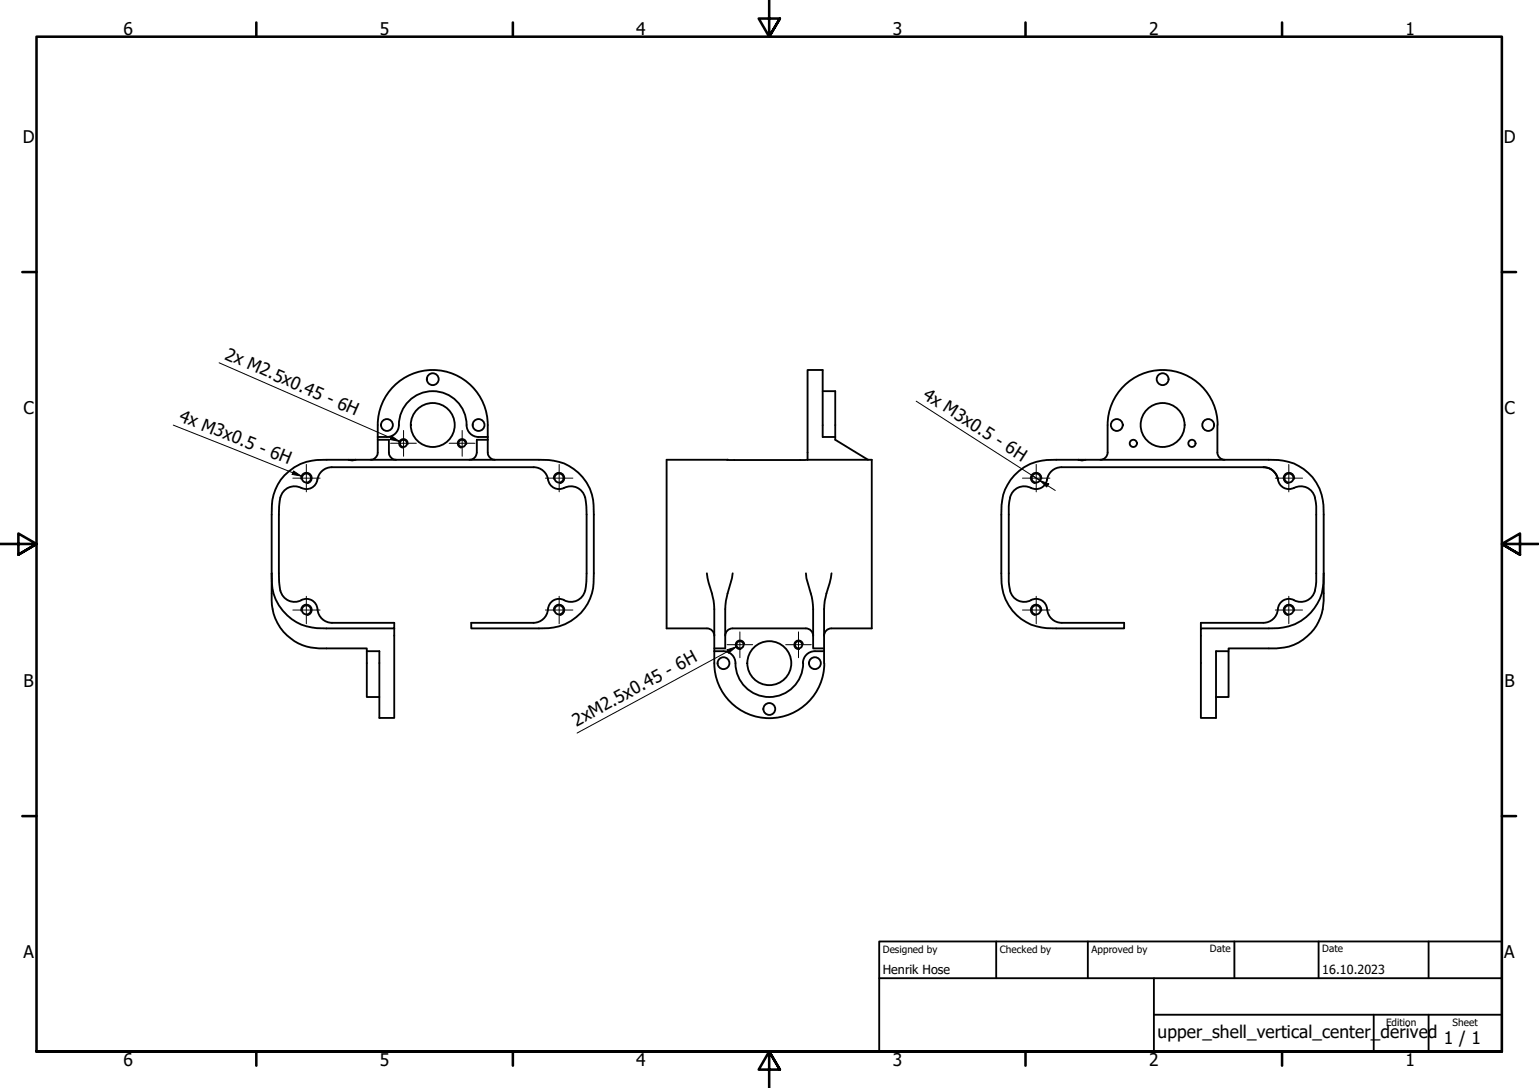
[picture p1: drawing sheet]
<svg xmlns="http://www.w3.org/2000/svg" width="420mm" height="297mm" viewBox="0 0 420 297" stroke-linecap="round" stroke-linejoin="round" font-family="sans-serif">
<!-- layer: Visible (ISO) -->
<g fill="none" stroke="#000" stroke-width=".51">
<path d="M103.1 119.3a5.9 5.9 0 0 0 4.4-.6 3.9 3.9 0 0 0 1.5-3.8 9.3 9.3 0 0 1 10.1-8.1 9.3 9.3 0 0 1 8.3 9.9 3.3 3.3 0 0 0 3.3 2.6h2.5M103.1 116a15 15 0 0 1 15-15 15 15 0 0 1 15.1 15M103.1 116.1v7.5a2 2 0 0 1-1.9 1.9M133.2 116.1v7.5a2 2 0 0 0 1.9 1.9M224.6 106.8h3.4v13.3l9 5.4M228 119.3h-3.4v-18.3h-4.1v24.5M302.4 116.1v7.4a2 2 0 0 1-2 2M302.4 116a15 15 0 0 1 15-15 15 15 0 0 1 15 15M332.4 116.1v7.4a2 2 0 0 0 2 2M76.5 135.8l-.4 4.7v16l.4 4.8M82.3 133.2a4 4 0 0 0-5.7 2.6M95.2 125.5l.9 .2 1-.2"/>
<path d="M103.1 120.1h3.1v3.5a2 2 0 0 0 1.9 1.9M133.2 120.1h-3v3.5a2 2 0 0 1-2.1 1.9M149.6 131a4 4 0 0 0-3.9-3.4h-55.1a4.1 4.1 0 0 0-4.1 3.8 3 3 0 0 1-4.2 1.8M149.6 130.9a3 3 0 0 0 4.4 2.3M154 133.2a4 4 0 0 1 5.7 2.6M159.8 135.8l.3 4.7v16l-.3 4.8M220.5 125.5h17.5v46.1h-11a2 2 0 0 0-2 2M220.5 125.5h-38.5v46.1h11M275.8 135.8l-.4 2.4v20.7l.4 2.4M281.5 133.2a4 4 0 0 0-5.7 2.6M294.4 125.5l1 .2 1-.2M344.9 127.6h-55.1a4.1 4.1 0 0 0-4.1 3.8 3 3 0 0 1-4.2 1.8"/>
<path d="M345 127.6a4 4 0 0 1 3.9 3.2l-.1-.2a3.8 3.8 0 0 0-1.9-2.5M345 127.6l1.9 .5M348.9 130.8v.2M348.9 130.9a3 3 0 0 0 4.4 2.3M353.3 133.2a4 4 0 0 1 5.7 2.6M359 135.8l.3 2.4v20.7l-.3 2.4M74.2 156.5a13.6 13.6 0 0 0 15 15.1h18.4v-1.6h-17a4 4 0 0 1-3.9-3.6M193 156.5l1.9 8.6 .1 12.7M200 156.5l-1.9 8.6-.1 11.9h-3M220 156.5l.5 2.7a21.7 21.7 0 0 1 1.5 7.1v10.7h3M227 156.5l-2 8.6v12.7M361.4 156.5a13.6 13.6 0 0 1-15 15.1h-18.5v24.4h4.1v-18.2h3.4v12.5h-3.4"/>
<path d="M76.6 161.3a4 4 0 0 0 5.7 2.6M82.3 163.8a3 3 0 0 1 4.4 2.5M100.1 177.8v12.5h3.5M107.6 171.6v24.4h-4v-18.2h-3.5M149.6 166.4a4 4 0 0 1-4 3.6h-16.9v1.6h18.4a13.5 13.5 0 0 0 15-15.1v-16a13.5 13.5 0 0 0-15-15h-57.9a13.5 13.5 0 0 0-15 15v21.5a13.5 13.5 0 0 0 15 15h10.9v.8M154 163.8a3 3 0 0 0-4.4 2.5M159.7 161.3a4 4 0 0 1-5.7 2.6M193 171.6a2 2 0 0 1 2 2M195 177.8v3.2M195 177.8h2.5M197.5 177.8a3.3 3.3 0 0 1 3.3 3.3 9.2 9.2 0 0 0 9.2 9.2 9.2 9.2 0 0 0 9.3-9.2M200 171.6a2 2 0 0 0-2 2"/>
<path d="M200 171.6h20M220 171.6a2 2 0 0 1 2 2M225 177.8a5.9 5.9 0 0 0-4.4 .5 3.3 3.3 0 0 0-1.4 2.8M225 177.8v3.2M275.8 161.3a4 4 0 0 0 5.7 2.6M281.5 163.8a3 3 0 0 1 4.4 2.5M285.9 166.4a4 4 0 0 0 3.9 3.6h17.1v1.6h-18.5a13.6 13.6 0 0 1-15-15.1v-16a13.6 13.6 0 0 1 15-15h58a13.6 13.6 0 0 1 15 15v21.5a13.6 13.6 0 0 1-9.5 14.5l-3.4 .5h-13.1v.8M348.9 166.4a4 4 0 0 1-4 3.6h-17v1.6M353.3 163.8a3 3 0 0 0-4.4 2.5M359 161.3a4 4 0 0 1-5.7 2.6M195 181.1a15 15 0 0 0 15 15 15 15 0 0 0 15-15"/>
<circle cx="105.6" cy="116" r="1.62"/>
<circle cx="118.1" cy="103.5" r="1.62"/>
<circle cx="118.1" cy="116" r="6"/>
<circle cx="130.7" cy="116" r="1.62"/>
<circle cx="304.9" cy="116" r="1.62"/>
<circle cx="317.4" cy="116" r="6"/>
<circle cx="317.4" cy="103.5" r="1.62"/>
<circle cx="329.9" cy="116" r="1.62"/>
<circle cx="83.7" cy="130.5" r="1.24"/>
<circle cx="110.1" cy="121" r=".98"/>
<circle cx="126.1" cy="121" r=".98"/>
<circle cx="152.6" cy="130.5" r="1.24"/>
<circle cx="282.9" cy="130.5" r="1.24"/>
<circle cx="309.4" cy="121" r=".98"/>
<circle cx="325.4" cy="121" r=".98"/>
<circle cx="351.9" cy="130.5" r="1.24"/>
<circle cx="83.7" cy="166.5" r="1.24"/>
<circle cx="152.6" cy="166.5" r="1.24"/>
<circle cx="202" cy="176" r=".98"/>
<circle cx="218" cy="176" r=".98"/>
<circle cx="282.9" cy="166.5" r="1.24"/>
<circle cx="351.9" cy="166.5" r="1.24"/>
<circle cx="197.5" cy="181.1" r="1.62"/>
<circle cx="210" cy="193.6" r="1.62"/>
<circle cx="210" cy="181.1" r="6"/>
<circle cx="222.5" cy="181.1" r="1.62"/>
</g>
<!-- layer: Visible Narrow (ISO) -->
<path d="M82.2 130.8a1.49 1.49 0 0 1 1.2-1.8 1.49 1.49 0 0 1 1.7 1.3 1.49 1.49 0 0 1-1.2 1.7M111.4 121.3a1.24 1.24 0 0 0-1-1.5 1.24 1.24 0 0 0-1.5 1 1.24 1.24 0 0 0 1 1.5M127.4 121.3a1.24 1.24 0 0 0-1-1.5 1.24 1.24 0 0 0-1.5 1 1.24 1.24 0 0 0 1 1.5M151.2 130.8a1.49 1.49 0 0 1 1.2-1.8 1.49 1.49 0 0 1 1.7 1.3 1.49 1.49 0 0 1-1.2 1.7M284.3 130.8a1.49 1.49 0 0 0-1.2-1.8 1.49 1.49 0 0 0-1.7 1.3 1.49 1.49 0 0 0 1.2 1.7M353.4 130.8a1.49 1.49 0 0 0-1.3-1.8 1.49 1.49 0 0 0-1.7 1.3 1.49 1.49 0 0 0 1.2 1.7M82.2 166.8a1.49 1.49 0 0 1 1.2-1.8 1.49 1.49 0 0 1 1.7 1.3 1.49 1.49 0 0 1-1.2 1.7M151.2 166.8a1.49 1.49 0 0 1 1.2-1.8 1.49 1.49 0 0 1 1.7 1.3 1.49 1.49 0 0 1-1.2 1.7M203.2 175.8a1.24 1.24 0 0 0-1.4-1 1.24 1.24 0 0 0-1 1.5 1.24 1.24 0 0 0 1.4 1M219.2 175.8a1.24 1.24 0 0 0-1.4-1 1.24 1.24 0 0 0-1 1.5 1.24 1.24 0 0 0 1.4 1M284.3 166.8a1.49 1.49 0 0 0-1.2-1.8 1.49 1.49 0 0 0-1.7 1.3 1.49 1.49 0 0 0 1.2 1.7M353.4 166.8a1.49 1.49 0 0 0-1.3-1.8 1.49 1.49 0 0 0-1.7 1.3 1.49 1.49 0 0 0 1.2 1.7" fill="none" stroke="#000" stroke-width=".38"/>
<!-- layer: Visible (ISO) -->
<circle cx="198.5" cy="125.5" r=".25" fill="#000"/>
<!-- layer: Border (ISO) -->
<g fill="none" stroke="#000" stroke-width=".7">
<path d="M70 6.1v3.9M140 6.1v3.9M210 0v10l-2.9-4.9h5.8l-2.9 4.9 2.9-4.9M280 6.1v3.9M350 6.1v3.9M6.1 74.3h3.9M410 74.3h3.9M0 148.5h10l-5-2.8v5.7l5-2.9-5 2.9M420 148.5h-10l5-2.8v5.7l-5-2.9 5 2.9M6.1 222.8h3.9M410 222.8h3.9M10 287.1v-277.1h400v277.1h-400h400"/>
<path d="M70 287.1v3.8M140 287.1v3.8M212.9 292l-2.9-4.9 2.9 4.9h-5.8l2.9-4.9v9.9M280 287.1v3.8M350 287.1v3.8"/>
</g>
<!-- layer: Title (ISO) -->
<path d="M240 257h170v30.1h-170zM272 257v10.1M297 257v10.1M337 257v10.1M360 257v10.1M390 257v10.1M240 267.1h170M315 277h95M315 267.1v20M375 277v10.1M390 277v10.1" fill="none" stroke="#000" stroke-width=".51"/>
<!-- layer: Center Mark (ISO) -->
<g fill="none" stroke="#000" stroke-width=".27">
<path d="M110.2 117.5v7.1M126.2 117.5v7.1M79.9 130.5h7.5M83.6 126.8v7.5M106.6 121h7.1M122.6 121h7.1M148.9 130.5h7.5M152.7 126.8v7.5M279.1 130.5h7.5M282.9 126.8v7.5M348.2 130.5h7.4M351.9 126.8v7.5"/>
<path d="M79.9 166.5h7.5M83.6 162.8v7.5M148.9 166.5h7.5M152.7 162.8v7.5M198.5 176h7M202 172.5v7.1M214.5 176h7M218 172.5v7.1M279.1 166.5h7.5M282.9 162.8v7.5M348.2 166.5h7.4M351.9 162.8v7.5"/>
</g>
<!-- layer: Symbol (ISO) -->
<path d="M59.8 99l49.2 21.5M47.3 116.1l34.9 13.9M106.9 119l2.1 1.5-2.5-.5zM250.1 109.5l33.8 21.7M80.1 128.6l2.1 1.4-2.4-.5zM281.9 129.8l2 1.4M283.9 131.2l2.4 .9-.5 .9zM283.9 131.2l4.2 2.7M198.4 177.4l2.5-.8-2 1.7zM200.9 176.6l-43.4 23.5" fill="none" stroke="#000" stroke-width=".27"/>
<path d="M80.1 128.6l2.1 1.4-2.4-.5zM106.9 119l2.1 1.5-2.5-.5zM283.9 131.2l2.4 .9-.5 .9zM198.4 177.4l2.5-.8-2 1.7z" fill="#000"/>
<g font-size="4.8">
<text x="33.7" y="9.6">6</text>
<text x="103.7" y="9.6">5</text>
<text x="173.7" y="9.6">4</text>
<text x="243.7" y="9.6">3</text>
<text x="313.7" y="9.6">2</text>
<text x="383.7" y="9.6">1</text>
<text x="6.2" y="38.9">D</text>
<text x="410.5" y="38.9">D</text>
<text x="61.2" y="97.9" transform="rotate(24 61.2 97.9)">2x M2.5x0.45 - 6H</text>
<text x="6.4" y="113.1">C</text>
<text x="251.7" y="108.6" transform="rotate(33 251.7 108.6)">4x M3x0.5 - 6H</text>
<text x="410.7" y="113.1">C</text>
<text x="48.6" y="114.9" transform="rotate(22 48.6 114.9)">4x M3x0.5 - 6H</text>
<text x="6.4" y="187.4">B</text>
<text x="410.7" y="187.4">B</text>
<text x="157.4" y="198.4" transform="rotate(-29 157.4 198.4)">2xM2.5x0.45 - 6H</text>
<text x="6.4" y="261.7">A</text>
<text x="410.7" y="261.7">A</text>
<text x="316" y="283.4">upper_shell_vertical_center_derived</text>
<text x="394.2" y="285">1 / 1</text>
<text x="33.7" y="290.9">6</text>
<text x="103.7" y="290.9">5</text>
<text x="173.7" y="290.9">4</text>
<text x="243.7" y="290.9">3</text>
<text x="313.7" y="290.9">2</text>
<text x="383.7" y="290.9">1</text>
</g>
<g font-size="3.4">
<text x="241" y="266">Henrik Hose</text>
<text x="361" y="266">16.10.2023</text>
</g>
<g font-size="2.7">
<text x="241" y="260.1">Designed by</text>
<text x="273" y="260.1">Checked by</text>
<text x="298" y="260.1">Approved by</text>
<text x="330.3" y="260">Date</text>
<text x="361" y="260">Date</text>
<text x="378.4" y="280.1">Edition</text>
<text x="396.6" y="280.1">Sheet</text>
</g>
</svg>
